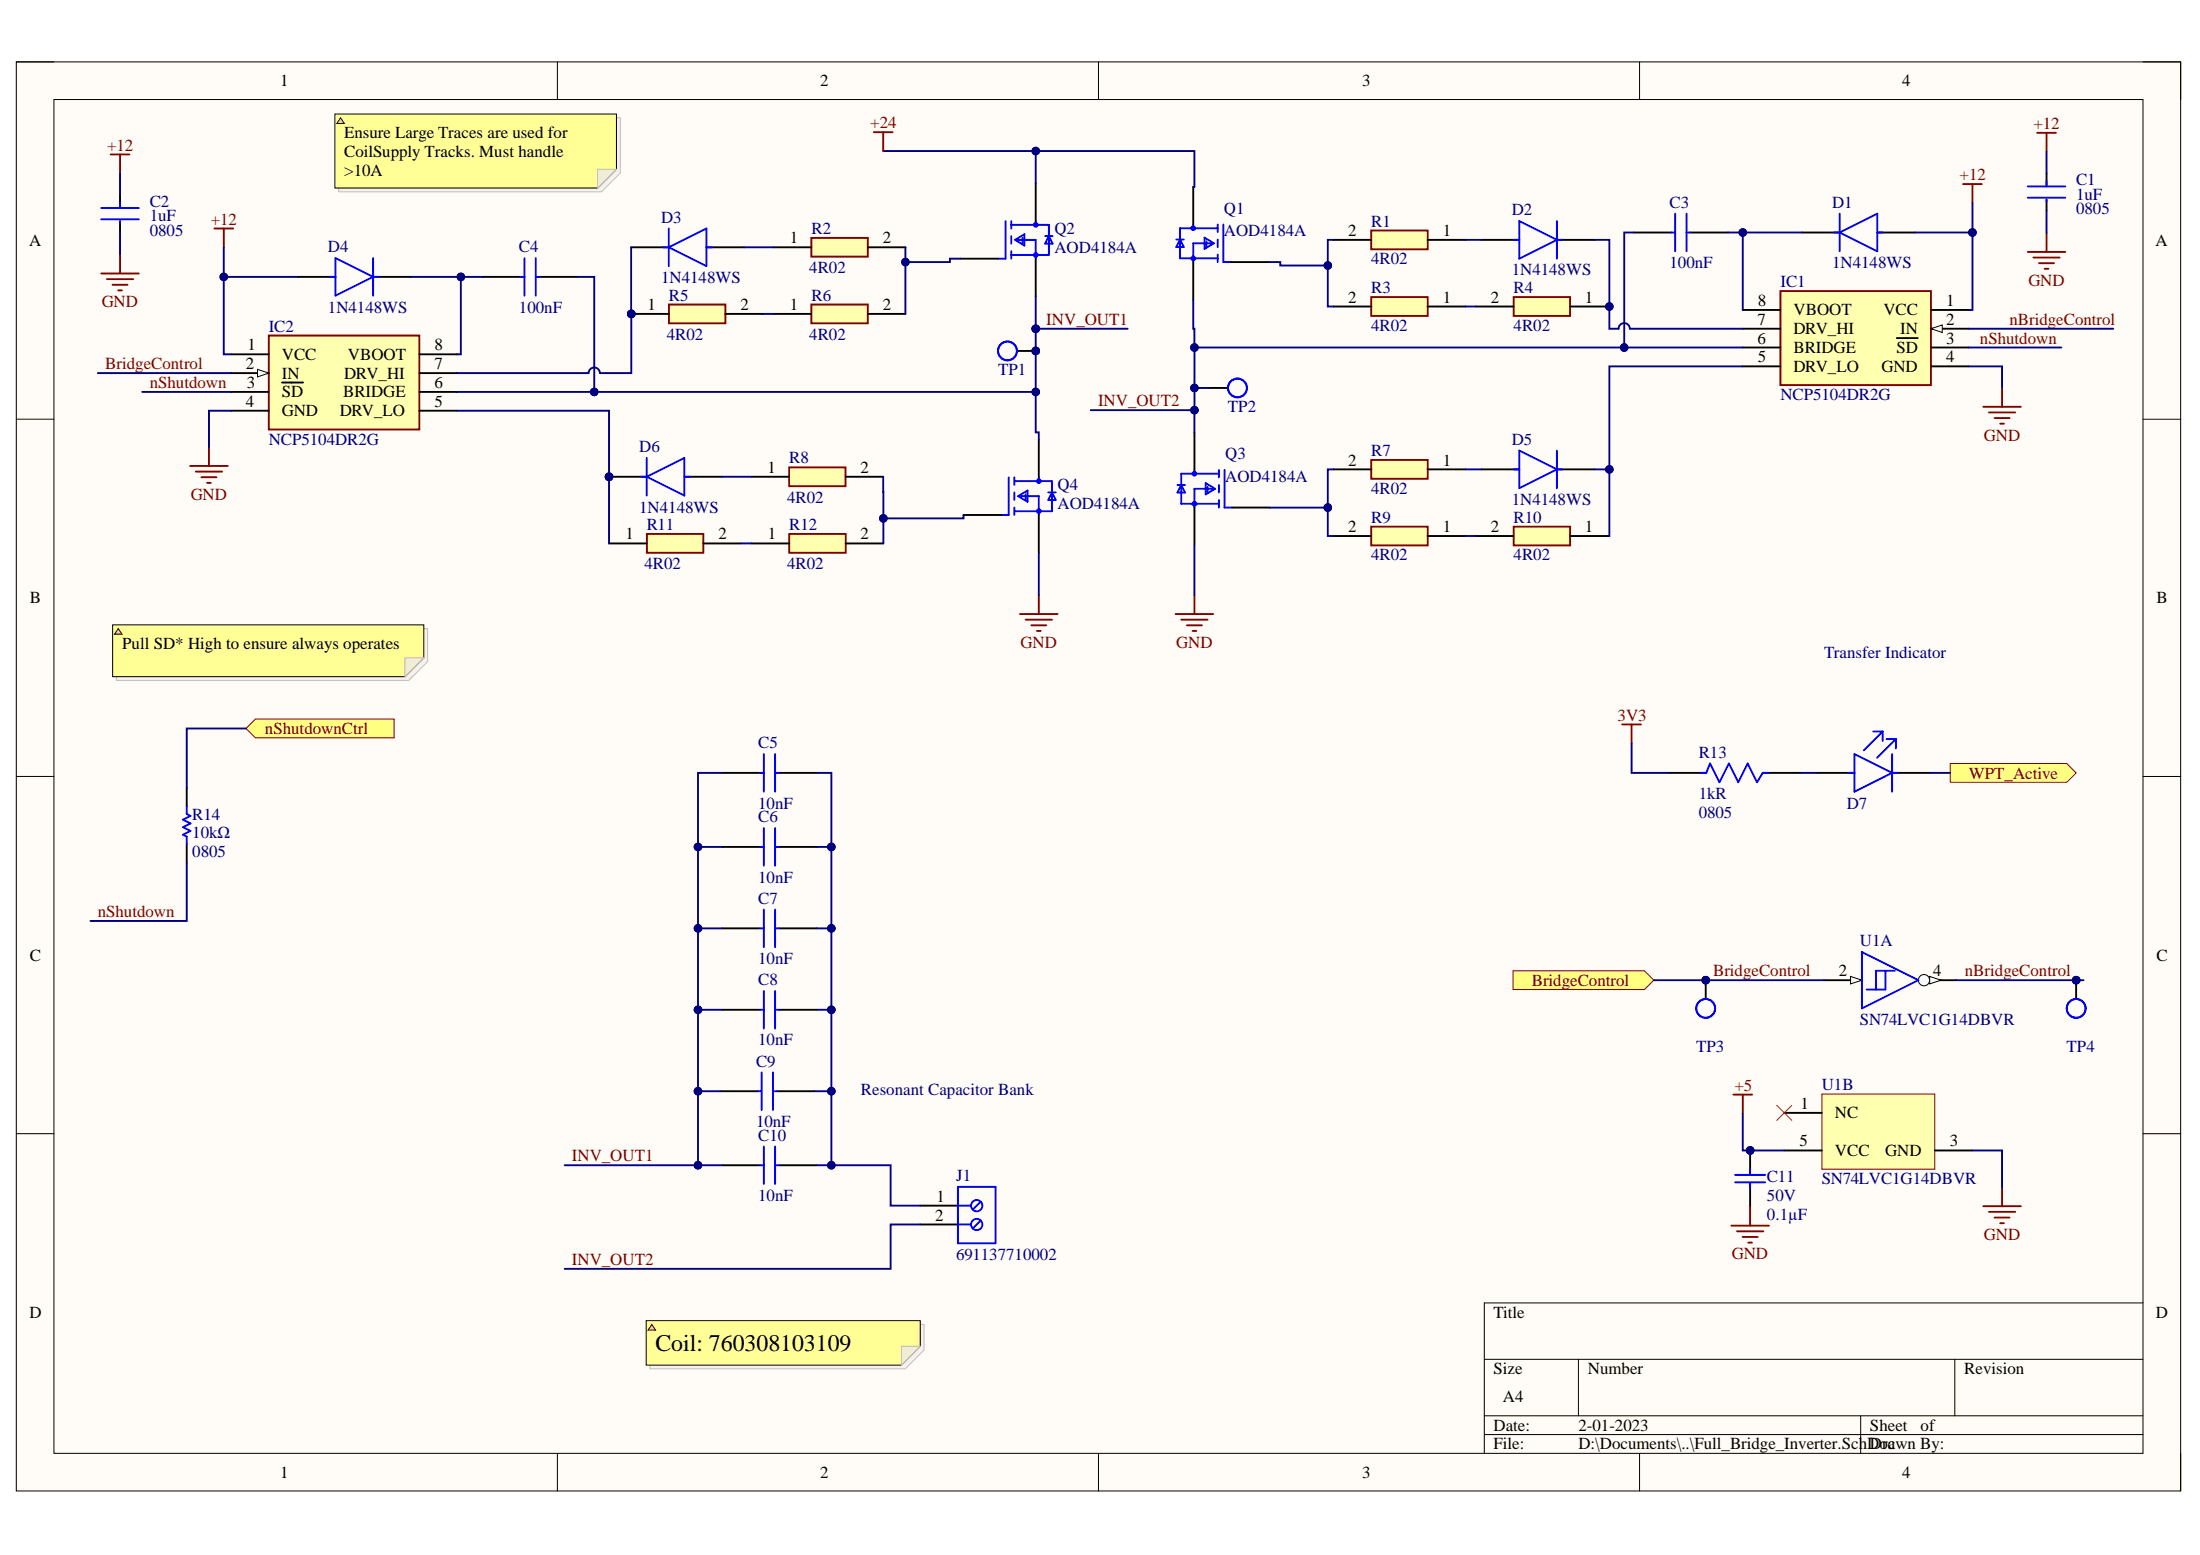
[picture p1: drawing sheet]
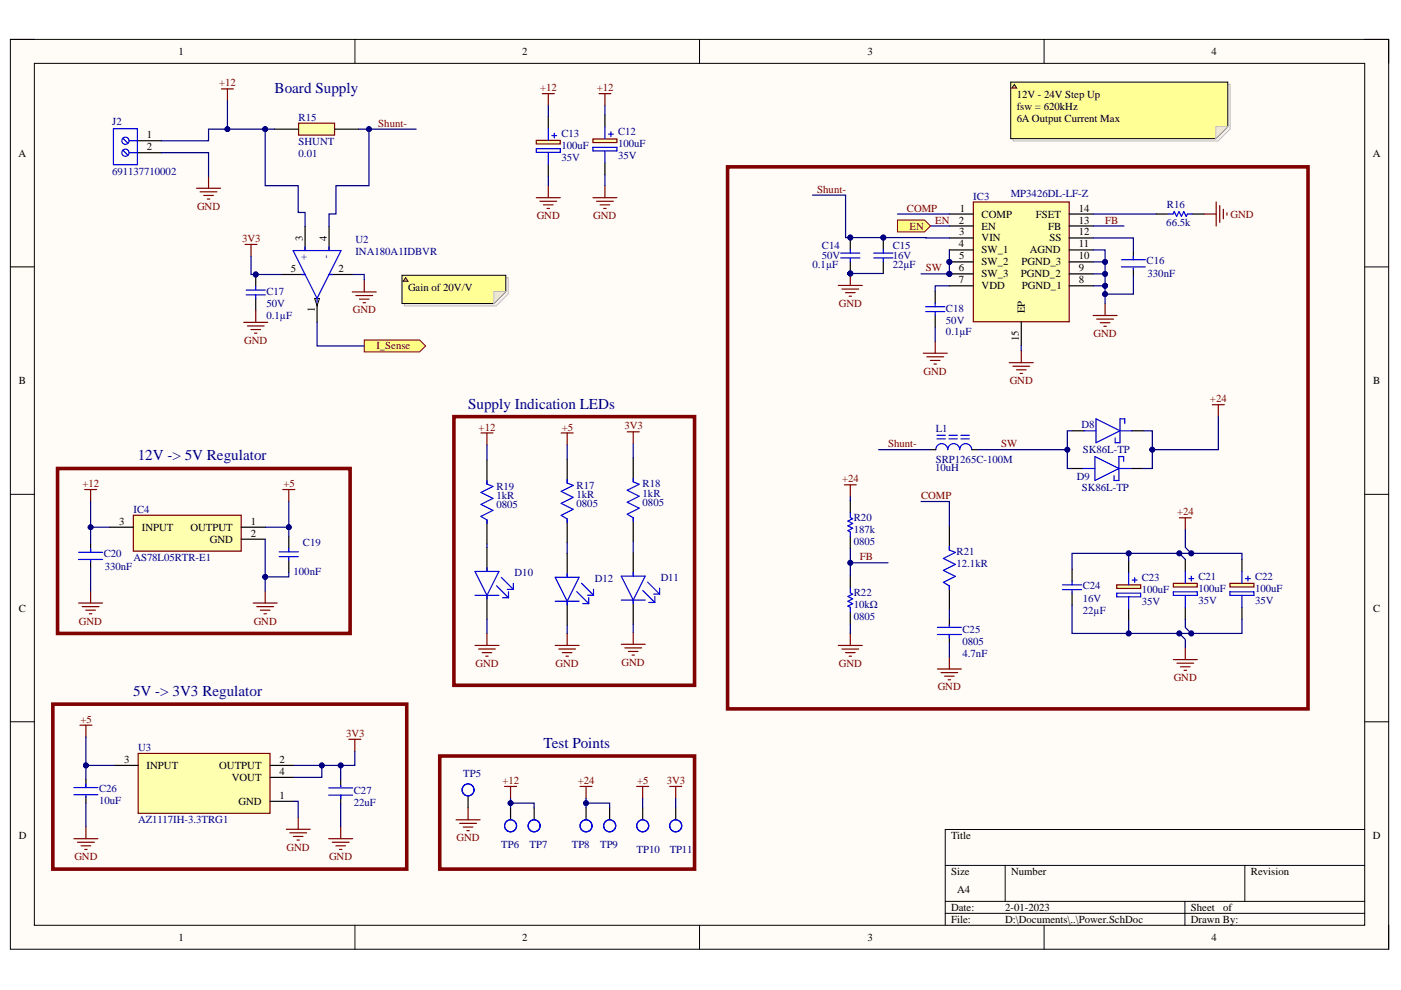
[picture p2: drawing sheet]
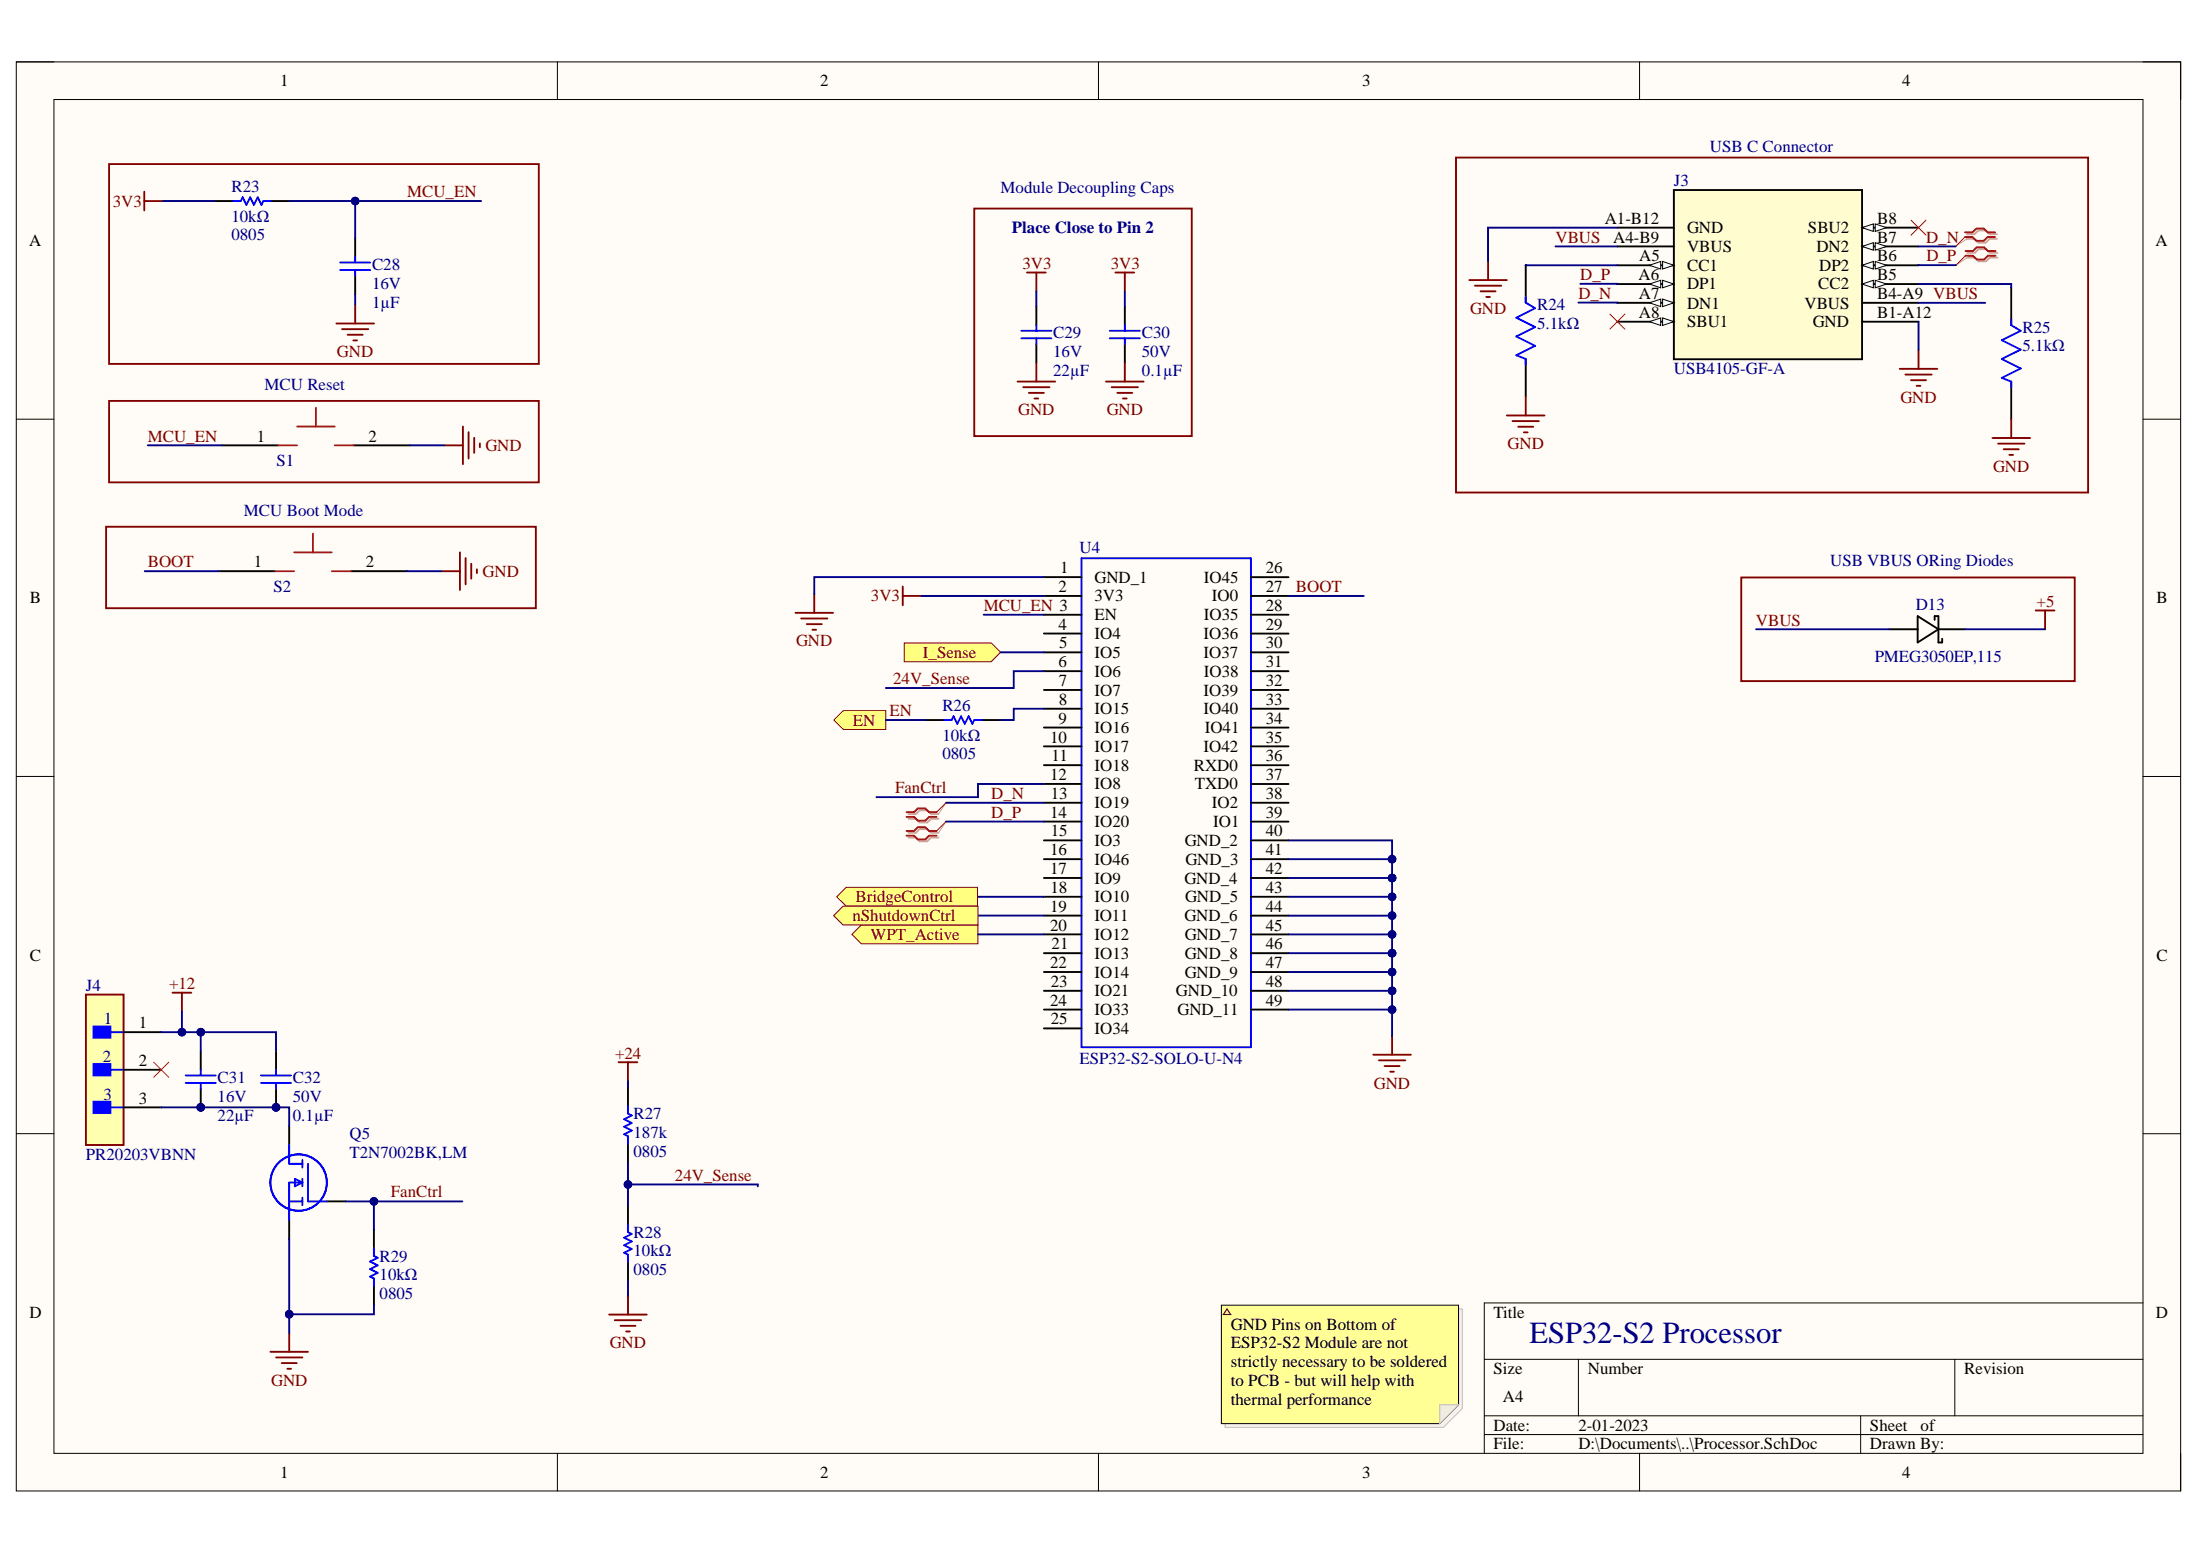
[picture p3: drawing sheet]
# Altium project ELOC_Transmitter.PrjPcb
3 sheets, 105 parts. Net scope: flat (ports and power ports of the same name join across sheets).
Board file: ELOC_Transmitter.PcbDoc
Sheets:
  Full_Bridge_Inverter.SchDoc
  Power.SchDoc
  Processor.SchDoc

## Sheet Full_Bridge_Inverter.SchDoc
size A4; SheetNumber: 1; SheetTotal: 3

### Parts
C1  Capacitance: 1uF  Case Code (Imperial): 0805  [FP-885012207078-MFG]  (hidden comment: 885012207078)
C2  Capacitance: 1uF  Case Code (Imperial): 0805  [FP-885012207078-MFG]  (hidden comment: 885012207078)
C3  Capacitance: 100nF  [C0805]  (hidden comment: C0805C104K1RACAUTO7210)
C4  Capacitance: 100nF  [C0805]  (hidden comment: C0805C104K1RACAUTO7210)
C5  Capacitance: 10nF  [CAPC3216X110N]  (hidden comment: C1206C103JAGECAUTO)
C6  Capacitance: 10nF  [CAPC3216X110N]  (hidden comment: C1206C103JAGECAUTO)
C7  Capacitance: 10nF  [CAPC3216X110N]  (hidden comment: C1206C103JAGECAUTO)
C8  Capacitance: 10nF  [CAPC3216X110N]  (hidden comment: C1206C103JAGECAUTO)
C9  Capacitance: 10nF  [CAPC3216X110N]  (hidden comment: C1206C103JAGECAUTO)
C10  Capacitance: 10nF  [CAPC3216X110N]  (hidden comment: C1206C103JAGECAUTO)
C11  Voltage - Rated: 50V  Capacitance: 0.1µF  [CAP0805]  (hidden comment: C0805C104K5RACTU)
D1  1N4148WS  [FP-477AB-IPC_C]
D2  1N4148WS  [FP-477AB-IPC_C]
D3  1N4148WS  [FP-477AB-IPC_C]
D4  1N4148WS  [FP-477AB-IPC_C]
D5  1N4148WS  [FP-477AB-IPC_C]
D6  1N4148WS  [FP-477AB-IPC_C]
D7  150060VS75000  [FP-150060VS75000-MFG]  (value not drawn)
IC1  NCP5104DR2G  [SOIC127P600X175-8N]
IC2  NCP5104DR2G  [SOIC127P600X175-8N]
J1  691137710002  [691137710002]
Q1  AOD4184A  [FP-TO252-MFG]
Q2  AOD4184A  [FP-TO252-MFG]
Q3  AOD4184A  [FP-TO252-MFG]
Q4  AOD4184A  [FP-TO252-MFG]
R1  Resistance: 4R02  [RESC3216X70N]  (hidden comment: RMCF1206FT4R02)
R2  Resistance: 4R02  [RESC3216X70N]  (hidden comment: RMCF1206FT4R02)
R3  Resistance: 4R02  [RESC3216X70N]  (hidden comment: RMCF1206FT4R02)
R4  Resistance: 4R02  [RESC3216X70N]  (hidden comment: RMCF1206FT4R02)
R5  Resistance: 4R02  [RESC3216X70N]  (hidden comment: RMCF1206FT4R02)
R6  Resistance: 4R02  [RESC3216X70N]  (hidden comment: RMCF1206FT4R02)
R7  Resistance: 4R02  [RESC3216X70N]  (hidden comment: RMCF1206FT4R02)
R8  Resistance: 4R02  [RESC3216X70N]  (hidden comment: RMCF1206FT4R02)
R9  Resistance: 4R02  [RESC3216X70N]  (hidden comment: RMCF1206FT4R02)
R10  Resistance: 4R02  [RESC3216X70N]  (hidden comment: RMCF1206FT4R02)
R11  Resistance: 4R02  [RESC3216X70N]  (hidden comment: RMCF1206FT4R02)
R12  Resistance: 4R02  [RESC3216X70N]  (hidden comment: RMCF1206FT4R02)
R13  Resistance: 1kR  Size Code: 0805  [FP-RNCP0805-MFG]  (hidden comment: RNCP0805FTD1K00)
R14  Resistance: 10kΩ  Package / Case: 0805  [RES0805]  (hidden comment: RC0805FR-0710KL)
TP1  Bridge 1  [TESTPOINT_LOOP]  (value not drawn)
TP2  Bridge 2  [TESTPOINT_LOOP]  (value not drawn)
TP3  Oscillator Out  [TESTPOINT_LOOP]  (value not drawn)
TP4  NOT Oscillator Out  [TESTPOINT_LOOP]  (value not drawn)
U1  SN74LVC1G14DBVR  [DBV0005A_L]  (parts A,B of 2)

### Ports
BridgeControl (in), nShutdownCtrl (in), WPT_Active (out)

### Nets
3V3: R13.2
+5: C11.2 U1.5(VCC)
+12: C1.1 C2.1 D1.2(A) D4.2(A) IC1.1(VCC) IC2.1(VCC)
+24: Q1.4(D) Q2.4(D)
GND: C1.2 C2.2 C11.1 IC1.4(GND) IC2.4(GND) Q3.3(S) Q4.3(S) U1.3(GND)
BridgeControl: IC2.2(IN) TP3.1 U1.2(A) ; port BridgeControl
INV_OUT1: C4.2 C5.1 C6.1 C7.1 C8.2 C9.2 C10.2 IC2.6(BRIDGE) Q2.3(S) Q4.4(D) TP1.1
INV_OUT2: C3.1 IC1.6(BRIDGE) J1.2 Q1.3(S) Q3.4(D) TP2.1
nBridgeControl: IC1.2(IN) TP4.1 U1.4(Y)
nShutdown: IC1.3(~{SD}) IC2.3(~{SD}) R14.1
NetC3_2: C3.2 D1.1(C) IC1.8(VBOOT)
NetC4_1: C4.1 D4.1(C) IC2.8(VBOOT)
NetC5_2: C5.2 C6.2 C7.2 C8.1 C9.1 C10.1 J1.1
NetD2_1: D2.1(C) IC1.7(DRV_HI) R4.1
NetD2_2: D2.2(A) R1.1
NetD3_1: D3.1(C) IC2.7(DRV_HI) R5.1
NetD3_2: D3.2(A) R2.1
NetD5_1: D5.1(C) IC1.5(DRV_LO) R10.1
NetD5_2: D5.2(A) R7.1
NetD6_1: D6.1(C) IC2.5(DRV_LO) R11.1
NetD6_2: D6.2(A) R8.1
NetD7_1: D7.1(C) ; port WPT_Active
NetD7_2: D7.2(A) R13.1
NetQ1_1: Q1.1(G) R1.2 R3.2
NetQ2_1: Q2.1(G) R2.2 R6.2
NetQ3_1: Q3.1(G) R7.2 R9.2
NetQ4_1: Q4.1(G) R8.2 R12.2
NetR3_1: R3.1 R4.2
NetR5_2: R5.2 R6.1
NetR9_1: R9.1 R10.2
NetR11_2: R11.2 R12.1
NetR14_2: R14.2 ; port nShutdownCtrl

Not connected (* = marked no-connect by the designer): U1 1(NC)*

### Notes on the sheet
- Ensure Large Traces are used for CoilSupply Tracks. Must handle >10A
- Pull SD* High to ensure always operates
- Transfer Indicator
- Resonant Capacitor Bank
- Coil: 760308103109

## Sheet Power.SchDoc
size A4; SheetNumber: 2; SheetTotal: 3

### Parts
C12  Capacitance: 100uF  Voltage Rating: 35V  [CAPPRD250W52D630H1250]  (hidden comment: 860010573007)
C13  Capacitance: 100uF  Voltage Rating: 35V  [CAPPRD250W52D630H1250]  (hidden comment: 860010573007)
C14  Voltage - Rated: 50V  Capacitance: 0.1µF  [CAP0805]  (hidden comment: C0805C104K5RACTU)
C15  Voltage - Rated: 16V  Capacitance: 22µF  [CAP0805]  (hidden comment: CL21A226MOCLRNC)
C16  Capacitance: 330nF  [FP-CL21-F-IPC_C]  (hidden comment: CL21B334KBFNNNE)
C17  Voltage - Rated: 50V  Capacitance: 0.1µF  [CAP0805]  (hidden comment: C0805C104K5RACTU)
C18  Voltage - Rated: 50V  Capacitance: 0.1µF  [CAP0805]  (hidden comment: C0805C104K5RACTU)
C19  Capacitance: 100nF  [CAPC2013X140X50ML20T25]  (hidden comment: 08055D104KAT2A)
C20  Capacitance: 330nF  [FP-CL21-F-IPC_C]  (hidden comment: CL21B334KBFNNNE)
C21  Capacitance: 100uF  Voltage Rating: 35V  [CAPPRD250W52D630H1250]  (hidden comment: 860010573007)
C22  Capacitance: 100uF  Voltage Rating: 35V  [CAPPRD250W52D630H1250]  (hidden comment: 860010573007)
C23  Capacitance: 100uF  Voltage Rating: 35V  [CAPPRD250W52D630H1250]  (hidden comment: 860010573007)
C24  Voltage - Rated: 16V  Capacitance: 22µF  [CAP0805]  (hidden comment: CL21A226MOCLRNC)
C25  Case Code (Imperial): 0805  Capacitance: 4.7nF  [FP-CL21-IPC_A]  (hidden comment: CL21B472KBANNNC)
C26  Capacitance: 10uF  [FP-CL21-IPC_B]  (hidden comment: CL21A106KOQNNNE)
C27  Capacitance: 22uF  [FP-CL21-IPC_B]  (hidden comment: CL21A226MQQNNNG)
D8  SK86L-TP  [DIOM7959X262N]
D9  SK86L-TP  [DIOM7959X262N]
D10  150060VS75000  [FP-150060VS75000-MFG]  (value not drawn)
D11  150060VS75000  [FP-150060VS75000-MFG]  (value not drawn)
D12  150060VS75000  [FP-150060VS75000-MFG]  (value not drawn)
IC3  MP3426DL-LF-Z  [SON50P300X400X100-15N-D]
IC4  AS78L05RTR-E1  [DIODES_SOT-89]
J2  691137710002  [691137710002]
L1  SRP1265C-100M  Inductance: 10uH  [FP-SRP1265C-MFG]
R15  SHUNT  Resistance: 0.01  [RESC6434X90N]
R16  Resistance: 66.5k  [RESC2013X70X40LL20T20]  (hidden comment: ERJ-6ENF6652V)
R17  Resistance: 1kR  Size Code: 0805  [FP-RNCP0805-MFG]  (hidden comment: RNCP0805FTD1K00)
R18  Resistance: 1kR  Size Code: 0805  [FP-RNCP0805-MFG]  (hidden comment: RNCP0805FTD1K00)
R19  Resistance: 1kR  Size Code: 0805  [FP-RNCP0805-MFG]  (hidden comment: RNCP0805FTD1K00)
R20  Resistance: 187k  Package: 0805  [RESC2013X70X40NL20T20]  (hidden comment: ERJ-6ENF1873V)
R21  Resistance: 12.1kR  [FP-RNCP0805-IPC_B]  (hidden comment: RNCP0805FTD12K1)
R22  Resistance: 10kΩ  Package / Case: 0805  [RES0805]  (hidden comment: RC0805FR-0710KL)
TP5  GND  [TESTPOINT_LOOP]  (value not drawn)
TP6  12V  [TESTPOINT_LOOP]  (value not drawn)
TP7  12V  [TESTPOINT_LOOP]  (value not drawn)
TP8  24V  [TESTPOINT_LOOP]  (value not drawn)
TP9  24V  [TESTPOINT_LOOP]  (value not drawn)
TP10  5V  [TESTPOINT_LOOP]  (value not drawn)
TP11  3V3  [TESTPOINT_LOOP]  (value not drawn)
U2  INA180A1IDBVR  [FP-DBV0005A-IPC_A]
U3  AZ1117IH-3.3TRG1  [FP-SOT223-IPC_B]

### Blocks framed on the sheet
Supply Indication LEDs: D10-D12 R17-R19
12V -> 5V Regulator: C19 C20 IC4
5V -> 3V3 Regulator: C26 C27 U3
Test Points: TP5-TP11

### Ports
EN (in), I_Sense (out)

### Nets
3V3: C17.2 C27.2 R18.2 TP11.1 U2.5(VS) U3.2(OUTPUT) U3.4(VOUT)
+5: C19.2 C26.1 IC4.1(OUTPUT) R17.2 TP10.1 U3.3(INPUT)
+12: C12.1(+) C13.1(+) C20.1 IC4.3(INPUT) J2.1 R15.1 R19.2 TP6.1 TP7.1 U2.3(IN+)
+24: C21.1(+) C22.1(+) C23.1(+) C24.2 D8.1(K) D9.1(K) R20.1 TP8.1 TP9.1
GND: C12.2(-) C13.2(-) C14.1 C15.1 C16.2 C17.1 C18.1 C19.1 C20.2 C21.2(-) C22.2(-) C23.2(-) C24.1 C25.1 C26.2 C27.1 D10.1(C) D11.1(C) D12.1(C) IC3.8(PGND_1) IC3.9(PGND_2) IC3.10(PGND_3) IC3.11(AGND) IC3.15(EP) IC4.2(GND) J2.2 R16.1 R22.1 TP5.1 U2.2(GND) U3.1(GND)
COMP: IC3.1(COMP) R21.2
EN: IC3.2(EN) ; port EN
FB: IC3.13(FB) R20.2 R22.2
Shunt-: C14.2 C15.2 IC3.3(VIN) L1.1 R15.2 U2.4(IN-)
SW: D8.2(A) D9.2(A) IC3.4(SW_1) IC3.5(SW_2) IC3.6(SW_3) L1.2
NetC16_1: C16.1 IC3.12(SS)
NetC18_2: C18.2 IC3.7(VDD)
NetC25_2: C25.2 R21.1
NetD10_2: D10.2(A) R19.1
NetD11_2: D11.2(A) R18.1
NetD12_2: D12.2(A) R17.1
NetIC3_14: IC3.14(FSET) R16.2
NetU2_1: U2.1(OUT) ; port I_Sense

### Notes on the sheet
- (near R15) Board Supply
- 12V - 24V Step Up
  fsw = 620kHz
  6A Output Current Max
- Gain of 20V/V

## Sheet Processor.SchDoc
size A4; SheetNumber: 3; SheetTotal: 3

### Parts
C28  Voltage - Rated: 16V  Capacitance: 1µF  [CAP0805]  (hidden comment: GRM21BR71C105KA01L)
C29  Voltage - Rated: 16V  Capacitance: 22µF  [CAP0805]  (hidden comment: CL21A226MOCLRNC)
C30  Voltage - Rated: 50V  Capacitance: 0.1µF  [CAP0805]  (hidden comment: C0805C104K5RACTU)
C31  Voltage - Rated: 16V  Capacitance: 22µF  [CAP0805]  (hidden comment: CL21A226MOCLRNC)
C32  Voltage - Rated: 50V  Capacitance: 0.1µF  [CAP0805]  (hidden comment: C0805C104K5RACTU)
D13  MFG_PN: PMEG3050EP,115  [SOD-128]  (hidden comment: D_PMEG3050EP,115)
J3  USB4105-GF-A  [USB4105_GCT]
J4  PR20203VBNN  [FP-PR20203VBNN-MFG]
Q5  T2N7002BK,LM  [TBAT54CLM]
R23  Resistance: 10kΩ  Package / Case: 0805  [RES0805]  (hidden comment: RC0805FR-0710KL)
R24  Resistance: 5.1kΩ  [FP-CRCW0805-e3-MFG]  (hidden comment: CRCW08055K10FKEA)
R25  Resistance: 5.1kΩ  [FP-CRCW0805-e3-MFG]  (hidden comment: CRCW08055K10FKEA)
R26  Resistance: 10kΩ  Package / Case: 0805  [RES0805]  (hidden comment: RC0805FR-0710KL)
R27  Resistance: 187k  Package: 0805  [RESC2013X70X40NL20T20]  (hidden comment: ERJ-6ENF1873V)
R28  Resistance: 10kΩ  Package / Case: 0805  [RES0805]  (hidden comment: RC0805FR-0710KL)
R29  Resistance: 10kΩ  Package / Case: 0805  [RES0805]  (hidden comment: RC0805FR-0710KL)
S1  RESET  [Tactile_Button_3X6X2]  (value not drawn)
S2  BOOT  [Tactile_Button_3X6X2]  (value not drawn)
U4  ESP32-S2-SOLO-U-N4  [ESP32S2SOLOUN4]

### Blocks framed on the sheet
USB C Connector: J3 R24 R25
MCU Reset: S1
MCU Boot Mode: S2
USB VBUS ORing Diodes: D13

### Ports
BridgeControl (out), EN (out), I_Sense (in), nShutdownCtrl (out), WPT_Active (out)

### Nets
3V3: C29.2 C30.2 R23.1 U4.2(3V3)
+5: D13.2
+12: C31.2 C32.2 J4.1
+24: R27.1
GND: C28.1 C29.1 C30.1 J3.A1-B12(GND) J3.B1-A12(GND) Q5.2(S) R24.2 R25.2 R28.1 R29.1 S1.2 S2.2 U4.1(GND_1) U4.40(GND_2) U4.41(GND_3) U4.42(GND_4) U4.43(GND_5) U4.44(GND_6) U4.45(GND_7) U4.46(GND_8) U4.47(GND_9) U4.48(GND_10) U4.49(GND_11)
24V_Sense: R27.2 R28.2 U4.6(IO6)
BOOT: S2.1 U4.27(IO0)
BridgeControl: U4.18(IO10) ; port BridgeControl
D_N: J3.A7(DN1) J3.B7(DN2) U4.13(IO19)
D_P: J3.A6(DP1) J3.B6(DP2) U4.14(IO20)
EN: R26.1 ; port EN
FanCtrl: Q5.1(G) R29.2 U4.12(IO8)
MCU_EN: C28.2 R23.2 S1.1 U4.3(EN)
VBUS: D13.1 J3.A4-B9(VBUS) J3.B4-A9(VBUS)
NetC31_1: C31.1 C32.1 J4.3 Q5.3(D)
NetD7_1: U4.20(IO12) ; port WPT_Active
NetJ3_A5: J3.A5(CC1) R24.1
NetJ3_B5: J3.B5(CC2) R25.1
NetR14_2: U4.19(IO11) ; port nShutdownCtrl
NetR26_2: R26.2 U4.8(IO15)
NetU2_1: U4.5(IO5) ; port I_Sense

Not connected (* = marked no-connect by the designer): J3 A8(SBU1)* B8(SBU2)*; J4 2*; U4 4(IO4) 7(IO7) 9(IO16) 10(IO17) 11(IO18) 15(IO3) 16(IO46) 17(IO9) 21(IO13) 22(IO14) 23(IO21) 24(IO33) 25(IO34) 26(IO45) 28(IO35) 29(IO36) 30(IO37) 31(IO38) 32(IO39) 33(IO40) 34(IO41) 35(IO42) 36(RXD0) 37(TXD0) 38(IO2) 39(IO1)

### Layout directives
differential pair: D_N, D_P

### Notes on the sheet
- Module Decoupling Caps
- Place Close to Pin 2
- ESP32-S2 Processor
- GND Pins on Bottom of ESP32-S2 Module are not strictly necessary to be soldered to PCB - but will help with thermal performance

## Nets that join several sheets
3V3: Full_Bridge_Inverter (R13.2), Power (7 pins), Processor (C29.2 C30.2 R23.1 U4.2)
+5: Full_Bridge_Inverter (C11.2 U1.5), Power (6 pins), Processor (D13.2)
+12: Full_Bridge_Inverter (6 pins), Power (10 pins), Processor (C31.2 C32.2 J4.1)
+24: Full_Bridge_Inverter (Q1.4 Q2.4), Power (9 pins), Processor (R27.1)
GND: Full_Bridge_Inverter (8 pins), Power (31 pins), Processor (23 pins)
BridgeControl: Full_Bridge_Inverter (IC2.2 TP3.1 U1.2), Processor (U4.18)
EN: Power (IC3.2), Processor (R26.1)
NetD7_1: Full_Bridge_Inverter (D7.1), Processor (U4.20)
NetR14_2: Full_Bridge_Inverter (R14.2), Processor (U4.19)
NetU2_1: Power (U2.1), Processor (U4.5)
